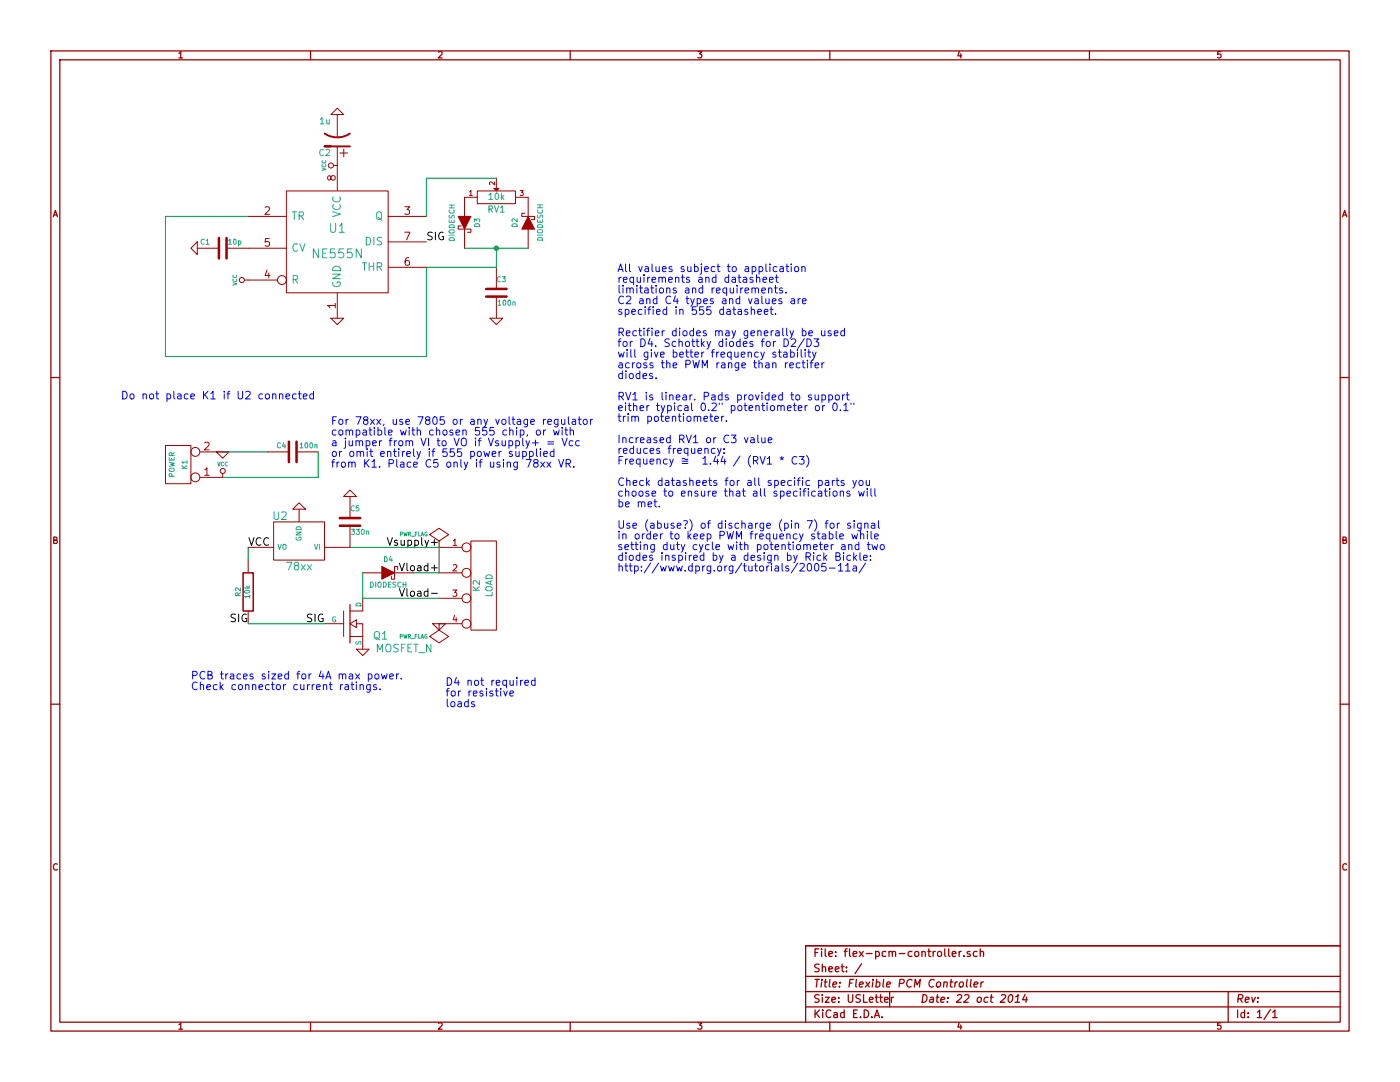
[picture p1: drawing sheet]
EESchema Schematic File Version 2
LIBS:power
LIBS:device
LIBS:transistors
LIBS:conn
LIBS:linear
LIBS:regul
LIBS:74xx
LIBS:cmos4000
LIBS:adc-dac
LIBS:memory
LIBS:xilinx
LIBS:special
LIBS:microcontrollers
LIBS:dsp
LIBS:microchip
LIBS:analog_switches
LIBS:motorola
LIBS:texas
LIBS:intel
LIBS:audio
LIBS:interface
LIBS:digital-audio
LIBS:philips
LIBS:display
LIBS:cypress
LIBS:siliconi
LIBS:opto
LIBS:atmel
LIBS:contrib
LIBS:valves
LIBS:NE555N
LIBS:wide-conn-3
LIBS:wide-conn-4
LIBS:flex-pcm-controller-cache
EELAYER 27 0
EELAYER END
$Descr USLetter 11000 8500
encoding utf-8
Sheet 1 1
Title "Flexible PCM Controller"
Date "22 oct 2014"
Rev ""
Comp ""
Comment1 ""
Comment2 ""
Comment3 ""
Comment4 ""
$EndDescr
$Comp
L C C1
U 1 1
P 1750 1950
F 0 "C1" V 1800 2050 40  0000 L CNN
F 1 "10p" V 1800 1800 40  0000 L CNN
F 2 "C1" H 1788 1800 30  0001 C CNN
F 3 "~" H 1750 1950 60  0000 C CNN
	1    1750 1950
	0    -1   -1   0   
$EndComp
$Comp
L GND #PWR01
U 1 1
P 1550 1950
F 0 "#PWR01" H 1550 1950 30  0001 C CNN
F 1 "GND" H 1550 1880 30  0001 C CNN
F 2 "" H 1550 1950 60  0000 C CNN
F 3 "" H 1550 1950 60  0000 C CNN
	1    1550 1950
	0    1    1    0   
$EndComp
$Comp
L VCC #PWR02
U 1 1
P 1950 2200
F 0 "#PWR02" H 1950 2300 30  0001 C CNN
F 1 "VCC" H 1950 2300 30  0000 C CNN
F 2 "" H 1950 2200 60  0000 C CNN
F 3 "" H 1950 2200 60  0000 C CNN
	1    1950 2200
	0    -1   -1   0   
$EndComp
$Comp
L DIODESCH D2
U 1 1
P 4150 1750
F 0 "D2" H 4150 1850 40  0000 C CNN
F 1 "DIODESCH" H 4150 1650 40  0000 C CNN
F 2 "D3" H 4150 1750 60  0001 C CNN
F 3 "~" H 4150 1750 60  0000 C CNN
	1    4150 1750
	0    -1   -1   0   
$EndComp
$Comp
L DIODESCH D3
U 1 1
P 3650 1750
F 0 "D3" H 3650 1850 40  0000 C CNN
F 1 "DIODESCH" H 3650 1650 40  0000 C CNN
F 2 "D3" H 3650 1750 60  0001 C CNN
F 3 "~" H 3650 1750 60  0000 C CNN
	1    3650 1750
	0    1    1    0   
$EndComp
Wire Wire Line
	3650 1950 4150 1950
Connection ~ 3900 1950
$Comp
L C C3
U 1 1
P 3900 2300
F 0 "C3" H 3900 2400 40  0000 L CNN
F 1 "100n" H 3906 2215 40  0000 L CNN
F 2 "C1" H 3938 2150 30  0001 C CNN
F 3 "~" H 3900 2300 60  0000 C CNN
	1    3900 2300
	1    0    0    -1  
$EndComp
$Comp
L GND #PWR03
U 1 1
P 3900 2500
F 0 "#PWR03" H 3900 2500 30  0001 C CNN
F 1 "GND" H 3900 2430 30  0001 C CNN
F 2 "" H 3900 2500 60  0000 C CNN
F 3 "" H 3900 2500 60  0000 C CNN
	1    3900 2500
	1    0    0    -1  
$EndComp
$Comp
L PWR_FLAG #FLG04
U 1 1
P 3450 4900
F 0 "#FLG04" H 3450 4995 30  0001 C CNN
F 1 "PWR_FLAG" H 3650 5000 30  0000 C CNN
F 2 "" H 3450 4900 60  0000 C CNN
F 3 "" H 3450 4900 60  0000 C CNN
	1    3450 4900
	-1   0    0    1   
$EndComp
$Comp
L PWR_FLAG #FLG05
U 1 1
P 3450 4300
F 0 "#FLG05" H 3450 4395 30  0001 C CNN
F 1 "PWR_FLAG" H 3250 4400 30  0000 C CNN
F 2 "" H 3450 4300 60  0000 C CNN
F 3 "" H 3450 4300 60  0000 C CNN
	1    3450 4300
	1    0    0    -1  
$EndComp
$Comp
L GND #PWR06
U 1 1
P 1750 3550
F 0 "#PWR06" H 1750 3550 30  0001 C CNN
F 1 "GND" H 1750 3480 30  0001 C CNN
F 2 "" H 1750 3550 60  0000 C CNN
F 3 "" H 1750 3550 60  0000 C CNN
	1    1750 3550
	1    0    0    -1  
$EndComp
Wire Wire Line
	1750 3550 2100 3550
$Comp
L VCC #PWR07
U 1 1
P 1750 3750
F 0 "#PWR07" H 1750 3850 30  0001 C CNN
F 1 "VCC" H 1750 3850 30  0000 C CNN
F 2 "" H 1750 3750 60  0000 C CNN
F 3 "" H 1750 3750 60  0000 C CNN
	1    1750 3750
	1    0    0    -1  
$EndComp
Text Label 3350 1900 0    60   ~ 0
SIG
$Comp
L R R2
U 1 1
P 1950 4650
F 0 "R2" V 2030 4650 40  0000 C CNN
F 1 "10k" V 1957 4651 40  0000 C CNN
F 2 "R3" V 1880 4650 30  0001 C CNN
F 3 "~" H 1950 4650 30  0000 C CNN
	1    1950 4650
	-1   0    0    1   
$EndComp
Text Label 1950 4900 2    60   ~ 0
SIG
$Comp
L DIODESCH D4
U 1 1
P 3050 4500
F 0 "D4" H 3050 4600 40  0000 C CNN
F 1 "DIODESCH" H 3050 4400 40  0000 C CNN
F 2 "D3" H 3050 4500 60  0001 C CNN
F 3 "~" H 3050 4500 60  0000 C CNN
	1    3050 4500
	1    0    0    -1  
$EndComp
Wire Wire Line
	1950 4400 1950 4300
Wire Wire Line
	3900 1950 3900 2100
Wire Wire Line
	3900 2100 3350 2100
Text Label 3450 4700 2    60   ~ 0
Vload-
Text Notes 3500 5400 0    60   ~ 0
D4 not required\nfor resistive\nloads
Wire Wire Line
	3350 1700 3350 1400
Wire Wire Line
	3350 1400 3900 1400
Text Notes 4850 2150 0    60   ~ 0
All values subject to application\nrequirements and datasheet\nlimitations and requirements.\nC2 and C4 types and values are\nspecified in 555 datasheet.\n\nRectifier diodes may generally be used\nfor D4. Schottky diodes for D2/D3\nwill give better frequency stability\nacross the PWM range than rectifer\ndiodes.\n\nRV1 is linear. Pads provided to support\neither typical 0.2" potentiometer or 0.1"\ntrim potentiometer.\n\nIncreased RV1 or C3 value\nreduces frequency:\nFrequency ≅  1.44 / (RV1 * C3)\n\nCheck datasheets for all specific parts you\nchoose to ensure that all specifications will\nbe met.\n\nUse (abuse?) of discharge (pin 7) for signal\nin order to keep PWM frequency stable while\nsetting duty cycle with potentiometer and two\ndiodes inspired by a design by Rick Bickle:\nhttp://www.dprg.org/tutorials/2005-11a/
Wire Wire Line
	1750 3750 2500 3750
Wire Wire Line
	2500 3750 2500 3550
Wire Wire Line
	3450 4300 3450 4500
Wire Wire Line
	3450 4500 3250 4500
Text Label 3450 4500 2    60   ~ 0
Vload+
Text Label 3450 4300 2    60   ~ 0
Vsupply+
$Comp
L MOSFET_N Q1
U 1 1
P 2750 4900
F 0 "Q1" H 3050 4800 60  0000 R CNN
F 1 "MOSFET_N" H 3400 4700 60  0000 R CNN
F 2 "TO220_VERT" H 2750 4900 60  0001 C CNN
F 3 "~" H 2750 4900 60  0000 C CNN
	1    2750 4900
	1    0    0    -1  
$EndComp
$Comp
L GND #PWR08
U 1 1
P 2850 5100
F 0 "#PWR08" H 2850 5100 30  0001 C CNN
F 1 "GND" H 2850 5030 30  0001 C CNN
F 2 "" H 2850 5100 60  0000 C CNN
F 3 "" H 2850 5100 60  0000 C CNN
	1    2850 5100
	1    0    0    -1  
$EndComp
Text Label 2550 4900 2    60   ~ 0
SIG
Text Notes 1500 5350 0    60   ~ 0
PCB traces sized for 4A max power.\nCheck connector current ratings.
Wire Wire Line
	2850 4700 2850 4500
Wire Wire Line
	1950 1700 1300 1700
Wire Wire Line
	1300 1700 1300 2800
Wire Wire Line
	1300 2800 3350 2800
Wire Wire Line
	3350 2800 3350 2100
$Comp
L GND #PWR09
U 1 1
P 2650 2500
F 0 "#PWR09" H 2650 2500 30  0001 C CNN
F 1 "GND" H 2650 2430 30  0001 C CNN
F 2 "" H 2650 2500 60  0000 C CNN
F 3 "" H 2650 2500 60  0000 C CNN
	1    2650 2500
	1    0    0    -1  
$EndComp
$Comp
L C C4
U 1 1
P 2300 3550
F 0 "C4" V 2350 3600 40  0000 L CNN
F 1 "100n" V 2350 3350 40  0000 L CNN
F 2 "~" H 2338 3400 30  0000 C CNN
F 3 "~" H 2300 3550 60  0000 C CNN
	1    2300 3550
	0    -1   -1   0   
$EndComp
$Comp
L GND #PWR010
U 1 1
P 2650 900
F 0 "#PWR010" H 2650 900 30  0001 C CNN
F 1 "GND" H 2650 830 30  0001 C CNN
F 2 "" H 2650 900 60  0000 C CNN
F 3 "" H 2650 900 60  0000 C CNN
	1    2650 900 
	-1   0    0    1   
$EndComp
$Comp
L CP1 C2
U 1 1
P 2650 1100
F 0 "C2" H 2700 1200 50  0000 L CNN
F 1 "1u" H 2700 950 50  0000 L CNN
F 2 "~" H 2650 1100 60  0000 C CNN
F 3 "~" H 2650 1100 60  0000 C CNN
	1    2650 1100
	-1   0    0    1   
$EndComp
$Comp
L NE555N U1
U 1 1
P 2650 1900
F 0 "U1" H 2650 2000 70  0000 C CNN
F 1 "NE555N" H 2650 1800 70  0000 C CNN
F 2 "~" H 2650 1900 60  0000 C CNN
F 3 "~" H 2650 1900 60  0000 C CNN
	1    2650 1900
	1    0    0    -1  
$EndComp
$Comp
L VCC #PWR011
U 1 1
P 2650 1300
F 0 "#PWR011" H 2650 1400 30  0001 C CNN
F 1 "VCC" H 2650 1400 30  0000 C CNN
F 2 "" H 2650 1300 60  0000 C CNN
F 3 "" H 2650 1300 60  0000 C CNN
	1    2650 1300
	0    -1   -1   0   
$EndComp
$Comp
L POT RV1
U 1 1
P 3900 1550
F 0 "RV1" H 3900 1450 50  0000 C CNN
F 1 "10k" H 3900 1550 50  0000 C CNN
F 2 "POTA_Fav" H 3900 1550 60  0001 C CNN
F 3 "~" H 3900 1550 60  0000 C CNN
	1    3900 1550
	1    0    0    -1  
$EndComp
$Comp
L CONN_2 K1
U 1 1
P 1400 3650
F 0 "K1" V 1350 3650 40  0000 C CNN
F 1 "POWER" V 1450 3650 40  0000 C CNN
F 2 "~" H 1400 3650 60  0000 C CNN
F 3 "~" H 1400 3650 60  0000 C CNN
	1    1400 3650
	-1   0    0    1   
$EndComp
$Comp
L WIDE_CONN_4 K2
U 1 1
P 3800 4700
F 0 "K2" V 3750 4800 50  0000 C CNN
F 1 "LOAD" V 3850 4800 50  0000 C CNN
F 2 "~" H 3800 4700 60  0000 C CNN
F 3 "~" H 3800 4700 60  0000 C CNN
	1    3800 4700
	1    0    0    -1  
$EndComp
$Comp
L GND #PWR012
U 1 1
P 3450 4900
F 0 "#PWR012" H 3450 4900 30  0001 C CNN
F 1 "GND" H 3450 4830 30  0001 C CNN
F 2 "" H 3450 4900 60  0000 C CNN
F 3 "" H 3450 4900 60  0000 C CNN
	1    3450 4900
	1    0    0    -1  
$EndComp
Text Notes 950  3150 0    60   ~ 0
Do not place K1 if U2 connected
$Comp
L 7805 U2
U 1 1
P 2350 4250
F 0 "U2" H 2500 4054 60  0000 C CNN
F 1 "78xx" H 2350 4450 60  0000 C CNN
F 2 "~" H 2350 4250 60  0000 C CNN
F 3 "~" H 2350 4250 60  0000 C CNN
	1    2350 4250
	-1   0    0    1   
$EndComp
Wire Wire Line
	3450 4300 2750 4300
Text Notes 2600 3350 0    60   ~ 0
For 78xx, use 7805 or any voltage regulator\ncompatible with chosen 555 chip, or with\na jumper from VI to VO if Vsupply+ = Vcc\nor omit entirely if 555 power supplied\nfrom K1. Place C5 only if using 78xx VR.
$Comp
L C C5
U 1 1
P 2750 4100
F 0 "C5" H 2750 4200 40  0000 L CNN
F 1 "330n" H 2756 4015 40  0000 L CNN
F 2 "~" H 2788 3950 30  0000 C CNN
F 3 "~" H 2750 4100 60  0000 C CNN
	1    2750 4100
	1    0    0    -1  
$EndComp
$Comp
L GND #PWR013
U 1 1
P 2750 3900
F 0 "#PWR013" H 2750 3900 30  0001 C CNN
F 1 "GND" H 2750 3830 30  0001 C CNN
F 2 "" H 2750 3900 60  0000 C CNN
F 3 "" H 2750 3900 60  0000 C CNN
	1    2750 3900
	-1   0    0    1   
$EndComp
$Comp
L GND #PWR014
U 1 1
P 2350 4000
F 0 "#PWR014" H 2350 4000 30  0001 C CNN
F 1 "GND" H 2350 3930 30  0001 C CNN
F 2 "" H 2350 4000 60  0000 C CNN
F 3 "" H 2350 4000 60  0000 C CNN
	1    2350 4000
	-1   0    0    1   
$EndComp
Text Label 1950 4300 0    60   ~ 0
VCC
Wire Wire Line
	2550 4900 1950 4900
Wire Wire Line
	2850 4700 3450 4700
$EndSCHEMATC
